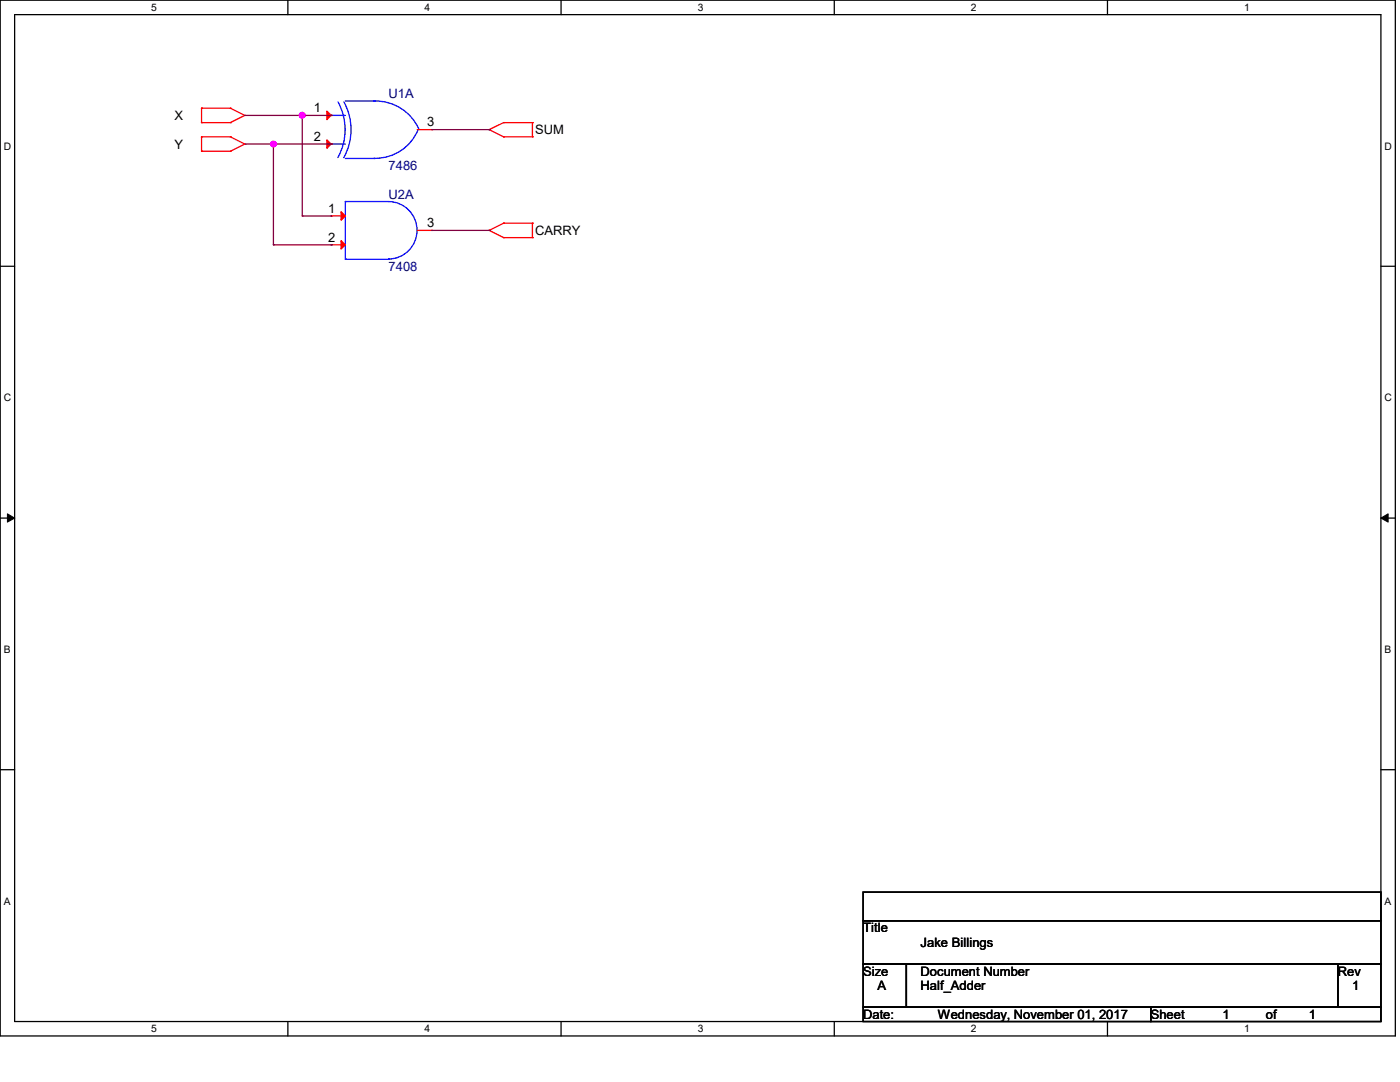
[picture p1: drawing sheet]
<svg xmlns="http://www.w3.org/2000/svg" width="279mm" height="216mm" viewBox="0 0 279 216" stroke-linecap="round" stroke-linejoin="round" font-family="sans-serif">
<path d="M0 0h278.5v206.7h-278.5zM2.9 2.9h272.7v200.9h-272.7z" fill="none" stroke="#000" stroke-width=".25"/>
<g fill="#fff">
<path d="M30.2 .3h1.1v2.3h-1.1z"/>
<path d="M30.2 204.1h1.1v2.3h-1.1z"/>
</g>
<path d="M57.4 0v2.9M57.4 203.8v2.9" fill="none" stroke="#000" stroke-width=".25"/>
<g fill="#fff">
<path d="M84.7 .3h1.1v2.3h-1.1z"/>
<path d="M84.7 204.1h1.1v2.3h-1.1z"/>
</g>
<path d="M112 0v2.9M112 203.8v2.9" fill="none" stroke="#000" stroke-width=".25"/>
<g fill="#fff">
<path d="M139.2 .3h1.1v2.3h-1.1z"/>
<path d="M139.2 204.1h1.1v2.3h-1.1z"/>
</g>
<path d="M166.5 0v2.9M166.5 203.8v2.9" fill="none" stroke="#000" stroke-width=".25"/>
<g fill="#fff">
<path d="M193.8 .3h1.1v2.3h-1.1z"/>
<path d="M193.8 204.1h1.1v2.3h-1.1z"/>
</g>
<path d="M221 0v2.9M221 203.8v2.9" fill="none" stroke="#000" stroke-width=".25"/>
<g fill="#fff">
<path d="M248.3 .3h1.1v2.3h-1.1z"/>
<path d="M248.3 204.1h1.1v2.3h-1.1z"/>
<path d="M.8 28h1.4v2.3h-1.4z"/>
<path d="M276.3 28h1.4v2.3h-1.4z"/>
<path d="M.8 78.2h1.4v2.3h-1.4z"/>
<path d="M276.3 78.2h1.4v2.3h-1.4z"/>
</g>
<path d="M0 53.1h2.9M275.6 53.1h2.9" fill="none" stroke="#000" stroke-width=".25"/>
<g fill="#fff">
<path d="M.8 128.5h1.3v2.2h-1.3z"/>
<path d="M276.3 128.5h1.3v2.2h-1.3z"/>
</g>
<path d="M0 103.4h2.9M275.6 103.4h2.9" fill="none" stroke="#000" stroke-width=".25"/>
<path d="M1.5 102.5l1.4 .9-1.4 .8zM275.6 103.4l1.4-.9v1.7z" fill="#000" stroke="#000" stroke-width=".2"/>
<g fill="#fff">
<path d="M.8 178.7h1.3v2.2h-1.3z"/>
<path d="M276.3 178.7h1.3v2.2h-1.3z"/>
</g>
<path d="M0 153.6h2.9M275.6 153.6h2.9M172.3 178h103.3v5.7h-103.3zM172.3 183.7h103.3v8.7h-103.3zM172.3 192.4h8.6v8.6h-8.6zM180.9 192.4h86.1v8.6h-86.1zM267 192.4h8.6v8.6h-8.6zM172.3 201h57.4v2.8h-57.4zM229.7 201h45.9v2.8h-45.9z" fill="none" stroke="#000" stroke-width=".25"/>
<g fill="none" stroke="#f00" stroke-width=".25">
<path d="M40.2 24.5h.1M40.2 21.6h.1M40.2 30.2h.1M40.2 27.3h.1M40.2 21.6h5.8M40.2 24.5h5.8M40.2 21.6v2.9M40.2 27.3v2.9M40.2 27.3h5.8M40.2 30.2h5.8M46 21.6h.1M46 24.5h.1"/>
<path d="M46 27.3h.1M46 30.2h.1M46 21.6l2.9 1.4M46 27.3l2.9 1.4M48.9 23h.1M48.9 28.7h.1M48.9 23l-2.9 1.5M48.9 28.7l-2.9 1.5M66.1 23h.1M66.1 28.7h.1M83.3 25.9h2.8M86.1 25.9h.1"/>
<path d="M97.6 25.9h.1M97.6 25.9l2.9 1.4M100.5 24.5h.1M100.5 27.3h.1M100.5 24.5h5.8M100.5 27.3h5.8M100.5 24.5l-2.9 1.4M106.3 24.5h.1M106.3 27.3h.1M106.3 24.5v2.8M66.1 43.1h.1M66.1 48.9h.1"/>
<path d="M66.1 43.1h2.8M66.1 48.9h2.8M83.3 46h2.8M86.1 46h.1M97.6 46h.1M97.6 46l2.9 1.4M100.5 44.5h.1M100.5 47.4h.1M100.5 44.5l-2.9 1.5M100.5 44.5h5.8M100.5 47.4h5.8M106.3 44.5h.1"/>
<path d="M106.3 47.4h.1M106.3 44.5v2.9"/>
</g>
<g fill="none" stroke="#00f" stroke-width=".25">
<path d="M66.1 23h.1M66.1 28.7h.1M66.1 23h2.8M66.1 28.7h2.8M67.5 20.3a11.5 11.5 0 0 1-.1 11.1M68.6 20.3a11.4 11.4 0 0 1 0 11.1M68.9 31.6h5.8M68.9 20.2h5.8M74.7 31.6h.1M74.7 20.2a9.4 9.4 0 0 1 8.9 5.5M74.7 20.2h.1M83.4 25.9a9.2 9.2 0 0 1-8.7 5.7"/>
<path d="M68.9 51.7h.1M68.9 40.2h8.7a5.7 5.7 0 0 1 5.6 5.8 5.7 5.7 0 0 1-5.6 5.7M68.9 40.2h.1M68.9 40.2v11.5M68.9 51.7h8.7M77.6 51.7h.1"/>
</g>
<g fill="#f00" stroke="#f00" stroke-width=".25">
<path d="M68.1 42.2l.8 .9-.8 .8z"/>
<path d="M68.1 48l.8 .9-.8 .8z"/>
<path d="M65.2 22.2l.9 .8-.9 .9z"/>
<path d="M65.2 27.9l.9 .8-.9 .9z"/>
</g>
<g fill="none" stroke="#800040" stroke-width=".25">
<path d="M48.9 23h17.2M48.9 28.7h17.2M54.6 28.7h.1M54.6 28.7v20.2M60.3 23h.1M60.3 23v20.1M66.1 23h.1M66.1 28.7h.1M86.1 25.9h11.5M97.6 25.9h.1M54.6 48.9h.1M54.6 48.9h11.5"/>
<path d="M60.3 43.1h.1M60.3 43.1h5.8M66.1 43.1h.1M66.1 48.9h.1M86.1 46h11.5M97.6 46h.1"/>
</g>
<g fill="#f0f" stroke="#f0f" stroke-width=".25">
<circle cx="60.3" cy="23" r=".56"/>
<circle cx="54.6" cy="28.7" r=".55"/>
</g>
<g font-size="2.6">
<text x="34.8" y="23.9">X</text>
<text x="62.7" y="22.4">1</text>
<text x="34.8" y="29.6">Y</text>
<text x="62.7" y="28.1">2</text>
<text x="85.3" y="25.2">3</text>
<text x="106.8" y="26.8">SUM</text>
<text x="65.5" y="42.5">1</text>
<text x="85.3" y="45.3">3</text>
<text x="106.8" y="46.9">CARRY</text>
<text x="65.5" y="48.2">2</text>
<text x="172.3" y="186.1">Title</text>
<text x="183.7" y="188.9">Jake Billings</text>
<text x="172.3" y="194.7">Size</text>
<text x="175.1" y="197.6">A</text>
<text x="183.7" y="194.7">Document Number</text>
<text x="183.7" y="197.6">Half_Adder</text>
<text x="267" y="194.7">Rev</text>
<text x="269.8" y="197.6">1</text>
<text x="172.3" y="203.3">Date:</text>
<text x="187.2" y="203.3">Wednesday, November 01, 2017</text>
<text x="229.7" y="203.3">Sheet</text>
<text x="244" y="203.3">1</text>
<text x="252.6" y="203.3">of</text>
<text x="261.2" y="203.3">1</text>
</g>
<g font-size="2.6" fill="#000080">
<text x="77.6" y="19.6">U1A</text>
<text x="77.6" y="34">7486</text>
<text x="77.6" y="39.7">U2A</text>
<text x="77.6" y="54.1">7408</text>
</g>
<g font-size="2.1">
<text x="30.2" y="2.2">5</text>
<text x="84.7" y="2.2">4</text>
<text x="139.2" y="2.2">3</text>
<text x="193.8" y="2.2">2</text>
<text x="248.3" y="2.2">1</text>
<text x=".8" y="29.8">D</text>
<text x="276.3" y="29.8">D</text>
<text x=".8" y="80.1">C</text>
<text x="276.3" y="80.1">C</text>
<text x=".8" y="130.3">B</text>
<text x="276.3" y="130.3">B</text>
<text x=".8" y="180.5">A</text>
<text x="276.3" y="180.5">A</text>
<text x="30.2" y="206">5</text>
<text x="84.7" y="206">4</text>
<text x="139.2" y="206">3</text>
<text x="193.8" y="206">2</text>
<text x="248.3" y="206">1</text>
</g>
</svg>
